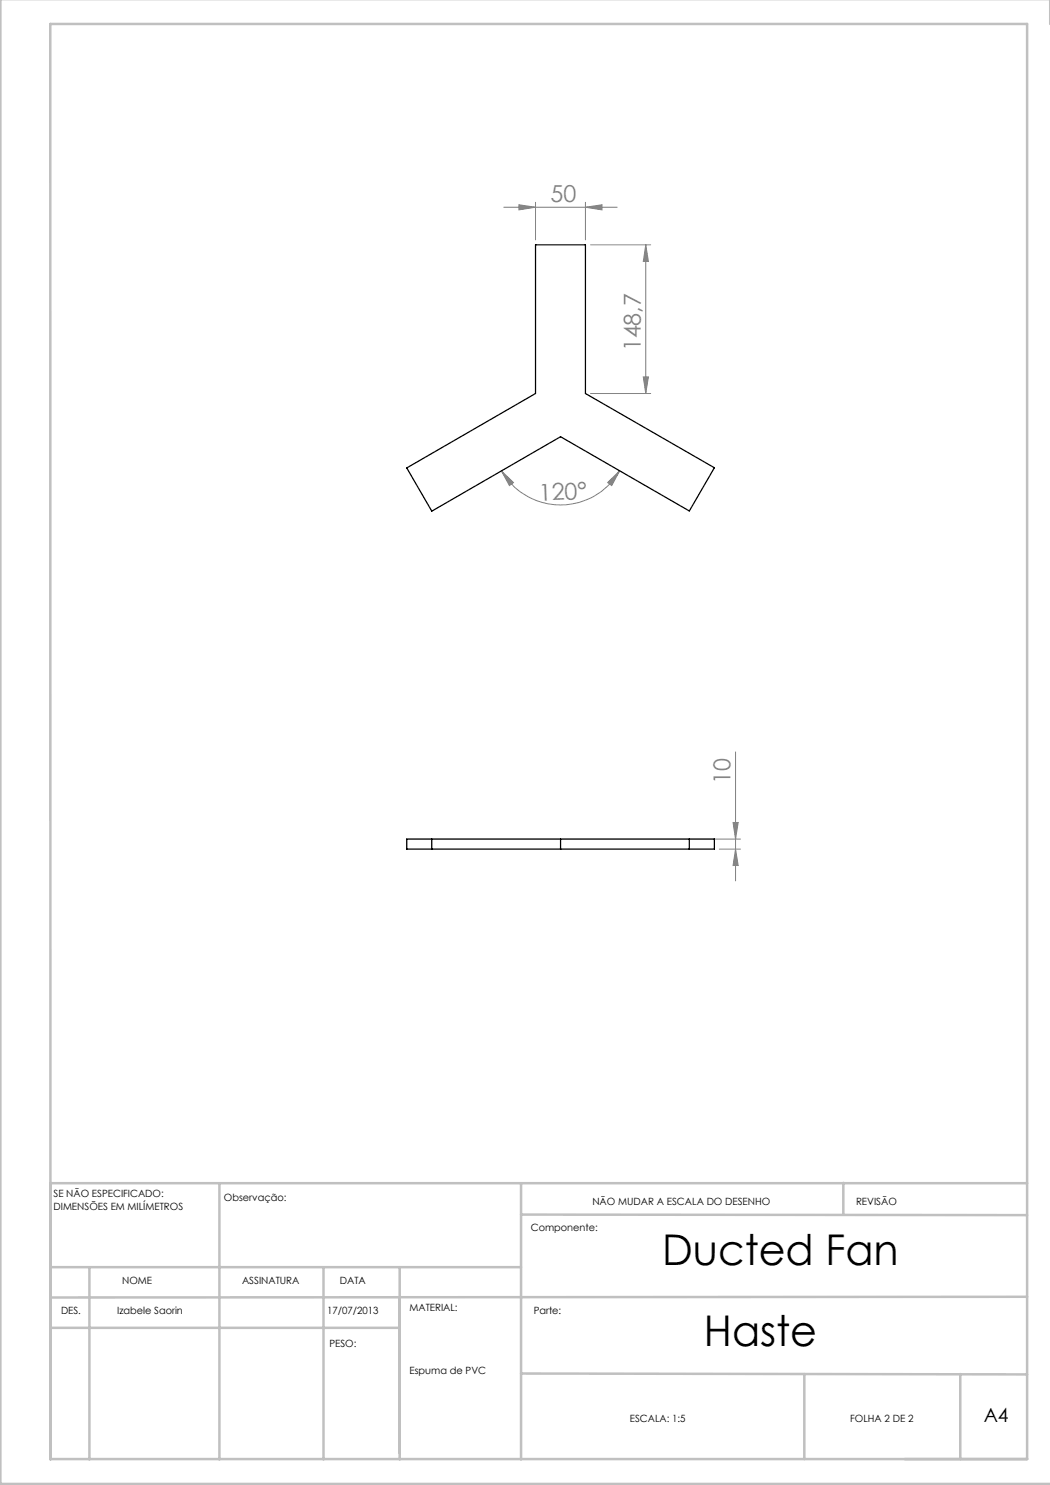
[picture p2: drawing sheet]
<svg xmlns="http://www.w3.org/2000/svg" width="210mm" height="297mm" viewBox="0 0 210 297" stroke-linecap="round" stroke-linejoin="round" font-family="sans-serif">
<g fill="none" stroke="#808080" stroke-width=".2">
<path d="M100.8 41.4h22.6M103.8 41l3.3 .4-3.3 .6zM107.1 40.5v7.5M117.1 41.4l3.3-.4v1zM117.1 40.5v7.5M118.1 49h12M129.2 49v29.7M129.2 49l.5 3.3h-1zM118.1 78.7h12M128.7 75.4h1l-.5 3.3zM100.3 94.2l2.4 2.3-.8 .6zM121.5 96.5l2.4-2.3-1.6 2.9z"/>
<path d="M123.9 94.2a13.6 13.6 0 0 1-23.6 0M147.1 150.4v25.8M138.9 167.8h9.2M143.9 169.8h4.2M146.6 164.5h1l-.5 3.3zM147.1 169.8l.5 3.3h-1z"/>
</g>
<g fill="none" stroke="#c0c0c0" stroke-width=".5">
<path d="M.1 -.1v296.9h210M210 0v4.8M10.1 4.8h195.3v287h-195.3zM43.9 236.6v55.3M104.2 236.6v55.3M168.7 236.6v6.3M205.4 236.6h-195.3v55.3M10.1 253.4h94.1M17.9 253.6v38.3M64.7 253.6v38.3M79.9 253.4v38.5M104.2 242.9l101.2 .1"/>
<path d="M205.4 259.4l-195.3 .1M10.1 265.6h69.8M104.2 274.7l101.2 .2M160.9 274.8v17M192.1 274.8v17"/>
</g>
<g fill="#808080">
<path d="M103.8 41l3.3 .4-3.3 .6zM117.1 41.4l3.3-.4v1z"/>
<path d="M100.3 94.2l2.4 2.3-.8 .6zM121.5 96.5l2.4-2.3-1.6 2.9z"/>
<path d="M128.7 75.4h1l-.5 3.3zM129.2 49l.5 3.3h-1z"/>
<path d="M146.6 164.5h1l-.5 3.3zM147.1 169.8l.5 3.3h-1z"/>
</g>
<path d="M107.1 49h10v29.7l25.8 14.9-5 8.6-25.8-14.9-25.7 14.9-5-8.6 25.7-14.9zM81.4 167.8h61.5v2h-61.5zM86.4 167.8v2M112.1 167.8v2M137.9 167.8v2" fill="none" stroke="#000" stroke-width=".25"/>
<g font-size="8.5">
<text x="132.4" y="253.1">Ducted Fan</text>
<text x="140.8" y="269.3">Haste</text>
</g>
<g font-size="4.7" fill="#808080">
<text x="110.1" y="40.4">50</text>
<text x="128.2" y="70.3" transform="rotate(-90 128.2 70.3)">148,7</text>
<text x="107.8" y="100.1" transform="rotate(-2 107.8 100.1)">120°</text>
<text x="146.1" y="156.8" transform="rotate(-90 146.1 156.8)">10</text>
</g>
<text font-size="3.9" x="196.8" y="284.5">A4</text>
<g font-size="2">
<text x="10.7" y="239.5">SE NÃO ESPECIFICADO:</text>
<text x="10.7" y="242">DIMENSÕES EM MILÍMETROS</text>
<text x="44.8" y="240.3">Observação:</text>
<text x="118.5" y="240.9">NÃO MUDAR A ESCALA DO DESENHO</text>
<text x="171.2" y="240.9">REVISÃO</text>
<text x="106.2" y="246.2">Componente:</text>
<text x="24.4" y="256.9">NOME</text>
<text x="48.4" y="256.9">ASSINATURA</text>
<text x="68" y="256.9">DATA</text>
<text x="12.2" y="262.7">DES.</text>
<text x="23.4" y="262.7">Izabele Saorin</text>
<text x="65.4" y="262.7">17/07/2013</text>
<text x="81.9" y="262.3">MATERIAL:</text>
<text x="106.7" y="262.7">Parte:</text>
<text x="65.9" y="269.3">PESO:</text>
<text x="81.9" y="274.8">Espuma de PVC</text>
<text x="126" y="284.5">ESCALA: 1:5</text>
<text x="170" y="284.5">FOLHA 2 DE 2</text>
</g>
</svg>
